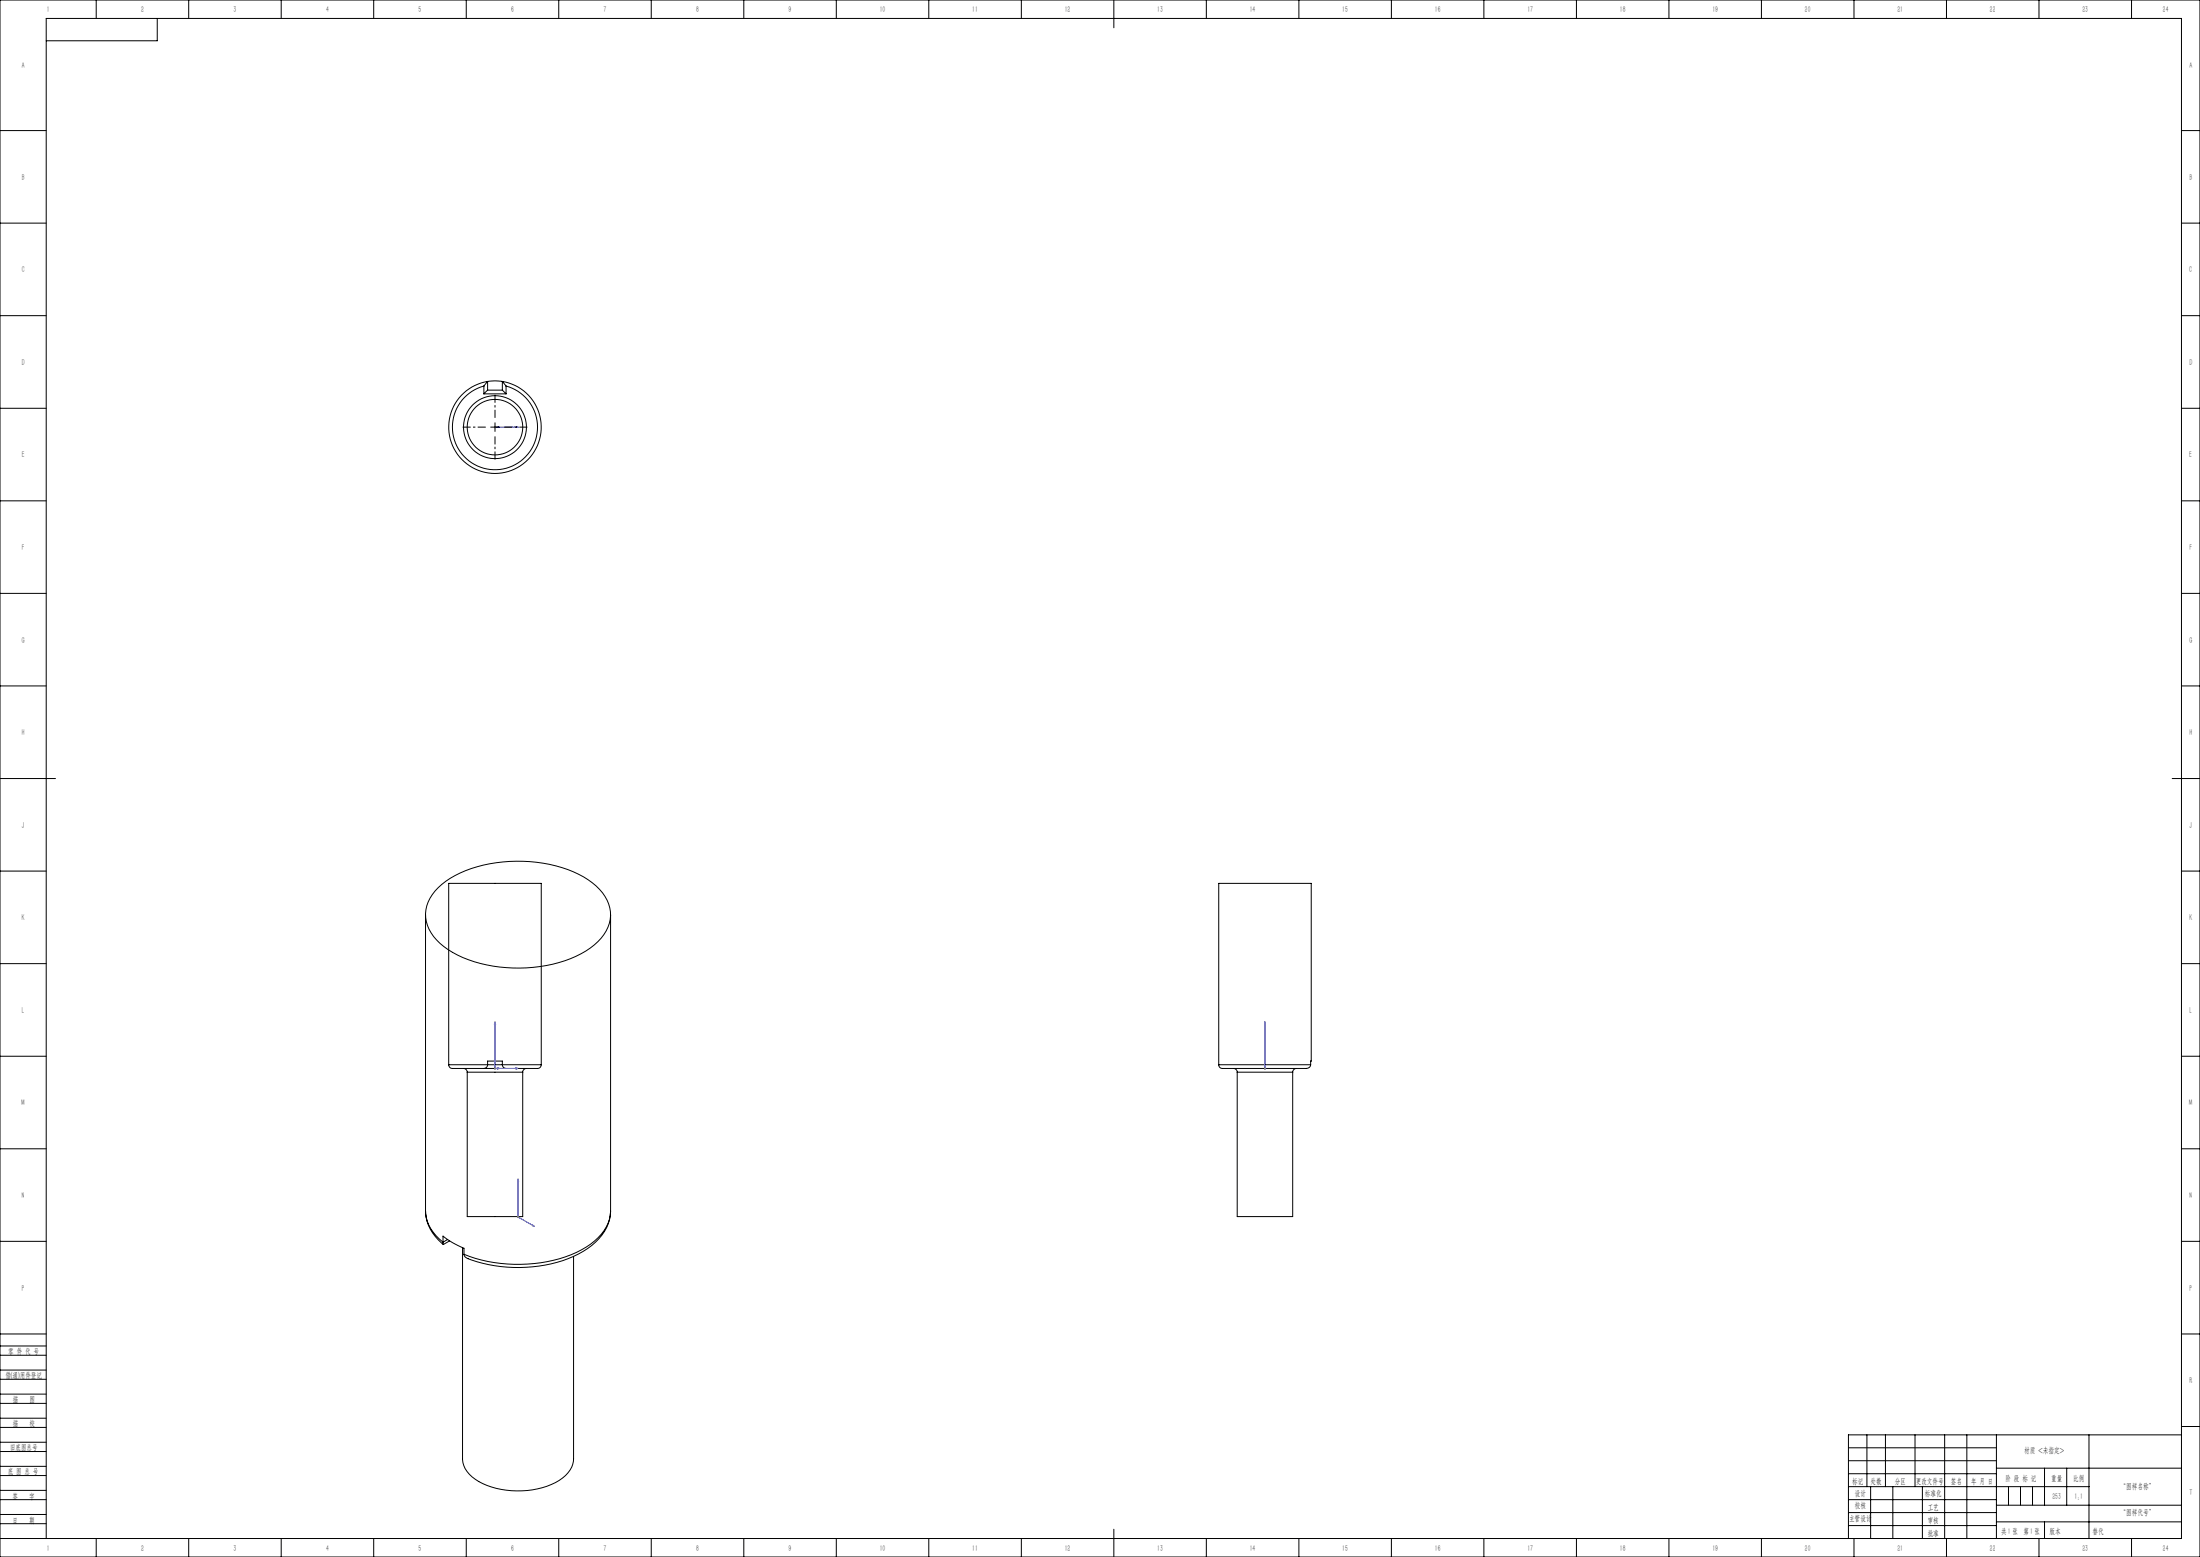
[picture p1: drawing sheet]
<svg xmlns="http://www.w3.org/2000/svg" width="1189mm" height="841mm" viewBox="0 0 1189 841" stroke-linecap="round" stroke-linejoin="round" font-family="sans-serif">
<g fill="none" stroke="#000" stroke-width=".54">
<path d="M0 0h1189v841h-1189zM52 0v10M85 10v12h-60M102 0v10M152 0v10M202 0v10M252 0v10M302 0v10M352 0v10M402 0v10M452 0v10M502 0v10"/>
<path d="M552 0v10M602 0v15M652 0v10M702 0v10M752 0v10M802 0v10M852 0v10M902 0v10M952 0v10M1002 0v10M1052 0v10M1102 0v10"/>
<path d="M1152 0v10M0 71h25M1179 71h10M0 121h25M1179 121h10M0 171h25M1179 171h10M262 209a23 23 0 0 0-13 35 23 23 0 0 0 37 0 23 23 0 0 0-12-35M262 209v4M262 213h12M264 206a25 25 0 0 0-17 38 25 25 0 0 0 41 0 25 25 0 0 0-17-38M264 206l-2 3"/>
<path d="M264 211l-2 2M264 206h7M264 206v5M264 211h7M271 206l3 3M271 211l3 2M271 206v5M274 209v4M0 221h25M1179 221h10M0 271h25M1179 271h10"/>
<path d="M0 321h25M1179 321h10M0 371h25M1179 371h10M0 421h30M1174 421h15M0 471h25M237 479a64 64 0 0 1 46-14 60 60 0 0 1 41 15 19 19 0 0 1-3 30 71 71 0 0 1-55 12 51 51 0 0 1-32-16 19 19 0 0 1 3-27zM1179 471h10M230 494v160M330 494v160a25 25 0 0 1-16 21 80 80 0 0 1-63 2M0 521h25"/>
<path d="M1179 521h10M0 571h25M242 575l1 2h1h18M242 575v-98h51v98M242 575h22M251 577l1 1 1 1M253 579v78h30v-78M253 579h30M262 577h12M264 575v-2h7v2M264 575l-1 2h-1M264 575h7"/>
<path d="M271 575l1 2h2M271 575h22M285 577l-2 1v1M293 575l-1 2h-1h-17M659 575a3 3 0 0 0 4 2h40a5 5 0 0 0 5-2M659 575v-98h50l-1 98M659 575h49M667 577l1 1 1 1M669 579v78h30v-78M669 579h30M701 577l-2 1v1M1179 571h10"/>
<path d="M0 621h25M1179 621h10M230 654a22 22 0 0 0 9 17M230 654a24 24 0 0 0 10 18M330 654a26 26 0 0 1-15 22 75 75 0 0 1-64 3v-2M0 671h25M239 671v-3l6 3 6 3v3M239 671l1 1M242 670l-3 1M243 670l-3 2M250 674v114a16 16 0 0 0 11 13 46 46 0 0 0 43-3l4-4 2-3v-3v-109M1179 671h10"/>
<path d="M0 732h25M0 727h25M0 721h25M1179 721h10M0 745h25M0 740h25M0 758h25M0 753h25M0 771h25M0 766h25M0 779h25M1009 775v28"/>
<path d="M1019 775v28M1035 775v28M1051 775v56M1063 775v56M1079 775v56M1129 775v56M1179 771h10M1179 775h-180v56M0 784h25M0 797h25M0 792h25M999 782h80"/>
<path d="M999 789h80M999 796h80M1079 793h100M1105 793v20M1117 793v20M0 810h25M0 805h25M0 818h25M999 810h80M999 803h130M999 817h80M1011 803v28"/>
<path d="M1023 803v28M1039 803v28M1079 813h100M1085 803v10M1092 803v10M1098 803v10M0 823h25M0 831h1179v-821h-1154v821M52 831v10M102 831v10M152 831v10M202 831v10"/>
<path d="M252 831v10M302 831v10M352 831v10M402 831v10M452 831v10M502 831v10M552 831v10M602 826v15M652 831v10M702 831v10M752 831v10M802 831v10"/>
<path d="M852 831v10M902 831v10M952 831v10M999 824h80M1002 831v10M1052 831v10M1079 822h100M1102 831v10M1105 822v9M1152 831v10"/>
<circle cx="268" cy="231" r="15"/>
<circle cx="268" cy="231" r="17"/>
</g>
<path d="M268 552v25h12M279 577h1h-1z" fill="none" stroke="#00f" stroke-width=".54"/>
<path d="M279 577h1h-1z" fill="#00f"/>
<path d="M268 552v1h-1z" fill="none" stroke="#00f" stroke-width=".54"/>
<path d="M268 552v1h-1z" fill="#00f"/>
<path d="M268 572v5h2M269 577h1h-1z" fill="none" stroke="#00f" stroke-width=".54"/>
<path d="M267 577h1M268 577v1M268 577h-1" fill="none" stroke="#808080" stroke-width=".54"/>
<path d="M269 577h1h-1z" fill="#00f"/>
<path d="M268 572v1h-1z" fill="none" stroke="#00f" stroke-width=".54"/>
<path d="M268 572v1h-1z" fill="#00f"/>
<path d="M268 231h.1M268 231h12M280 231h-1h1" fill="none" stroke="#00f" stroke-width=".54"/>
<path d="M267 577h1M268 577v1M268 577h-1" fill="none" stroke="#808080" stroke-width=".54"/>
<path d="M279 231h1z" fill="#00f"/>
<path d="M267 231h1z" fill="none" stroke="#00f" stroke-width=".54"/>
<path d="M267 231h1z" fill="#00f"/>
<path d="M268 231h.1M268 231h2M270 231h-1h1" fill="none" stroke="#00f" stroke-width=".54"/>
<path d="M267 231h1M267 230l1 1M268 230v1M268 230l-1 1" fill="none" stroke="#808080" stroke-width=".54"/>
<path d="M269 231h1z" fill="#00f"/>
<path d="M267 231h1z" fill="none" stroke="#00f" stroke-width=".54"/>
<path d="M267 231h1z" fill="#00f"/>
<path d="M684 552v25M684 577h.1" fill="none" stroke="#00f" stroke-width=".54"/>
<path d="M267 231h1M267 230l1 1M268 230v1M268 230l-1 1" fill="none" stroke="#808080" stroke-width=".54"/>
<path d="M268 231v-3M268 231h-3M268 231v2M268 231h2" fill="none" stroke="#000" stroke-width=".54" stroke-dasharray="30.5 1.3 1.3 1.3" stroke-linecap="butt"/>
<path d="M263 231h-13M268 226v-13M268 236v12M273 231h12" fill="none" stroke="#000" stroke-width=".54" stroke-dasharray="30.5 1.3 1.3 1.3" stroke-dashoffset="26.1" stroke-linecap="butt"/>
<path d="M684 552v1v-1" fill="none" stroke="#00f" stroke-width=".54"/>
<path d="M684 552v1z" fill="#00f"/>
<path d="M684 577h.1M684 572v5" fill="none" stroke="#00f" stroke-width=".54"/>
<path d="M683 577h1M684 577v1M684 577h-1" fill="none" stroke="#808080" stroke-width=".54"/>
<path d="M684 572v1v-1" fill="none" stroke="#00f" stroke-width=".54"/>
<path d="M684 572v1z" fill="#00f"/>
<path d="M280 637v20l9 5M288 662h1z" fill="none" stroke="#00f" stroke-width=".54"/>
<path d="M683 577h1M684 577v1M684 577h-1" fill="none" stroke="#808080" stroke-width=".54"/>
<path d="M288 662h1z" fill="#00f"/>
<path d="M280 637v1z" fill="none" stroke="#00f" stroke-width=".54"/>
<path d="M280 637v1z" fill="#00f"/>
<path d="M280 655v2l1 1M280 657l1 1z" fill="none" stroke="#00f" stroke-width=".54"/>
<path d="M279 657h1M280 657v1" fill="none" stroke="#808080" stroke-width=".54"/>
<path d="M280 657l1 1z" fill="#00f"/>
<path d="M280 655v1z" fill="none" stroke="#00f" stroke-width=".54"/>
<path d="M280 655v1z" fill="#00f"/>
<path d="M279 657h1M280 657v1" fill="none" stroke="#808080" stroke-width=".54"/>
<g font-size="4.4">
<text x="25" y="7">1</text>
<text x="76" y="7">2</text>
<text x="126" y="7">3</text>
<text x="176" y="7">4</text>
<text x="226" y="7">5</text>
<text x="276" y="7">6</text>
<text x="326" y="7">7</text>
<text x="376" y="7">8</text>
<text x="426" y="7">9</text>
<text x="475" y="7">10</text>
<text x="525" y="7">11</text>
<text x="575" y="7">12</text>
<text x="625" y="7">13</text>
<text x="675" y="7">14</text>
<text x="725" y="7">15</text>
<text x="775" y="7">16</text>
<text x="825" y="7">17</text>
<text x="875" y="7">18</text>
<text x="925" y="7">19</text>
<text x="975" y="7">20</text>
<text x="1025" y="7">21</text>
<text x="1075" y="7">22</text>
<text x="1125" y="7">23</text>
<text x="1169" y="7">24</text>
<text x="12" y="37">A</text>
<text x="1183" y="37">A</text>
<text x="12" y="97">B</text>
<text x="1183" y="97">B</text>
<text x="12" y="147">C</text>
<text x="1183" y="147">C</text>
<text x="12" y="197">D</text>
<text x="1183" y="197">D</text>
<text x="12" y="247">E</text>
<text x="1183" y="247">E</text>
<text x="12" y="297">F</text>
<text x="1183" y="297">F</text>
<text x="12" y="347">G</text>
<text x="1183" y="347">G</text>
<text x="12" y="397">H</text>
<text x="1183" y="397">H</text>
<text x="12" y="447">J</text>
<text x="1183" y="447">J</text>
<text x="12" y="497">K</text>
<text x="1183" y="497">K</text>
<text x="12" y="547">L</text>
<text x="1183" y="547">L</text>
<text x="12" y="597">M</text>
<text x="1183" y="597">M</text>
<text x="12" y="647">N</text>
<text x="1183" y="647">N</text>
<text x="12" y="697">P</text>
<text x="1183" y="697">P</text>
<text x="4" y="731">零 件 代 号</text>
<text x="3" y="744">借(通)用件登记</text>
<text x="1183" y="747">R</text>
<text x="7" y="757">描</text>
<text x="16" y="757">图</text>
<text x="7" y="771">描</text>
<text x="16" y="771">校</text>
<text x="5" y="783">旧底图总号</text>
<text x="1094" y="785">材质 &lt;未指定&gt;</text>
<text x="4" y="796">底 图 总 号</text>
<text x="1001" y="801">标记</text>
<text x="1011" y="801">处数</text>
<text x="1024" y="801">分区</text>
<text x="1035" y="801">更改文件号</text>
<text x="1054" y="801">签名</text>
<text x="1065" y="801">年 月 日</text>
<text x="1084" y="800">阶 段 标 记</text>
<text x="1109" y="800">重量</text>
<text x="1120" y="800">比例</text>
<text x="7" y="809">签</text>
<text x="16" y="809">字</text>
<text x="1002" y="808">设计</text>
<text x="1040" y="808">标准化</text>
<text x="1109" y="809">253</text>
<text x="1146" y="804">“图样名称”</text>
<text x="1183" y="807">T</text>
<text x="1002" y="815">校核</text>
<text x="1042" y="815">工艺</text>
<text x="999" y="822">主管设计</text>
<text x="1146" y="818">“图样代号”</text>
<text x="7" y="822">日</text>
<text x="16" y="822">期</text>
<text x="1042" y="822">审核</text>
<text x="1042" y="829">批准</text>
<text x="1082" y="828">共 张 第 张</text>
<text x="1085" y="828">1</text>
<text x="1097" y="828">1</text>
<text x="1108" y="828">版本</text>
<text x="25" y="838">1</text>
<text x="76" y="838">2</text>
<text x="126" y="838">3</text>
<text x="176" y="838">4</text>
<text x="226" y="838">5</text>
<text x="276" y="838">6</text>
<text x="326" y="838">7</text>
<text x="376" y="838">8</text>
<text x="426" y="838">9</text>
<text x="475" y="838">10</text>
<text x="525" y="838">11</text>
<text x="575" y="838">12</text>
<text x="625" y="838">13</text>
<text x="675" y="838">14</text>
<text x="725" y="838">15</text>
<text x="775" y="838">16</text>
<text x="825" y="838">17</text>
<text x="875" y="838">18</text>
<text x="925" y="838">19</text>
<text x="975" y="838">20</text>
<text x="1025" y="838">21</text>
<text x="1075" y="838">22</text>
<text x="1125" y="838">23</text>
<text x="1169" y="838">24</text>
</g>
<g font-size="4.4" fill="#0a0605">
<text x="1121" y="809">1:1</text>
<text x="1131" y="828">替代</text>
</g>
</svg>
